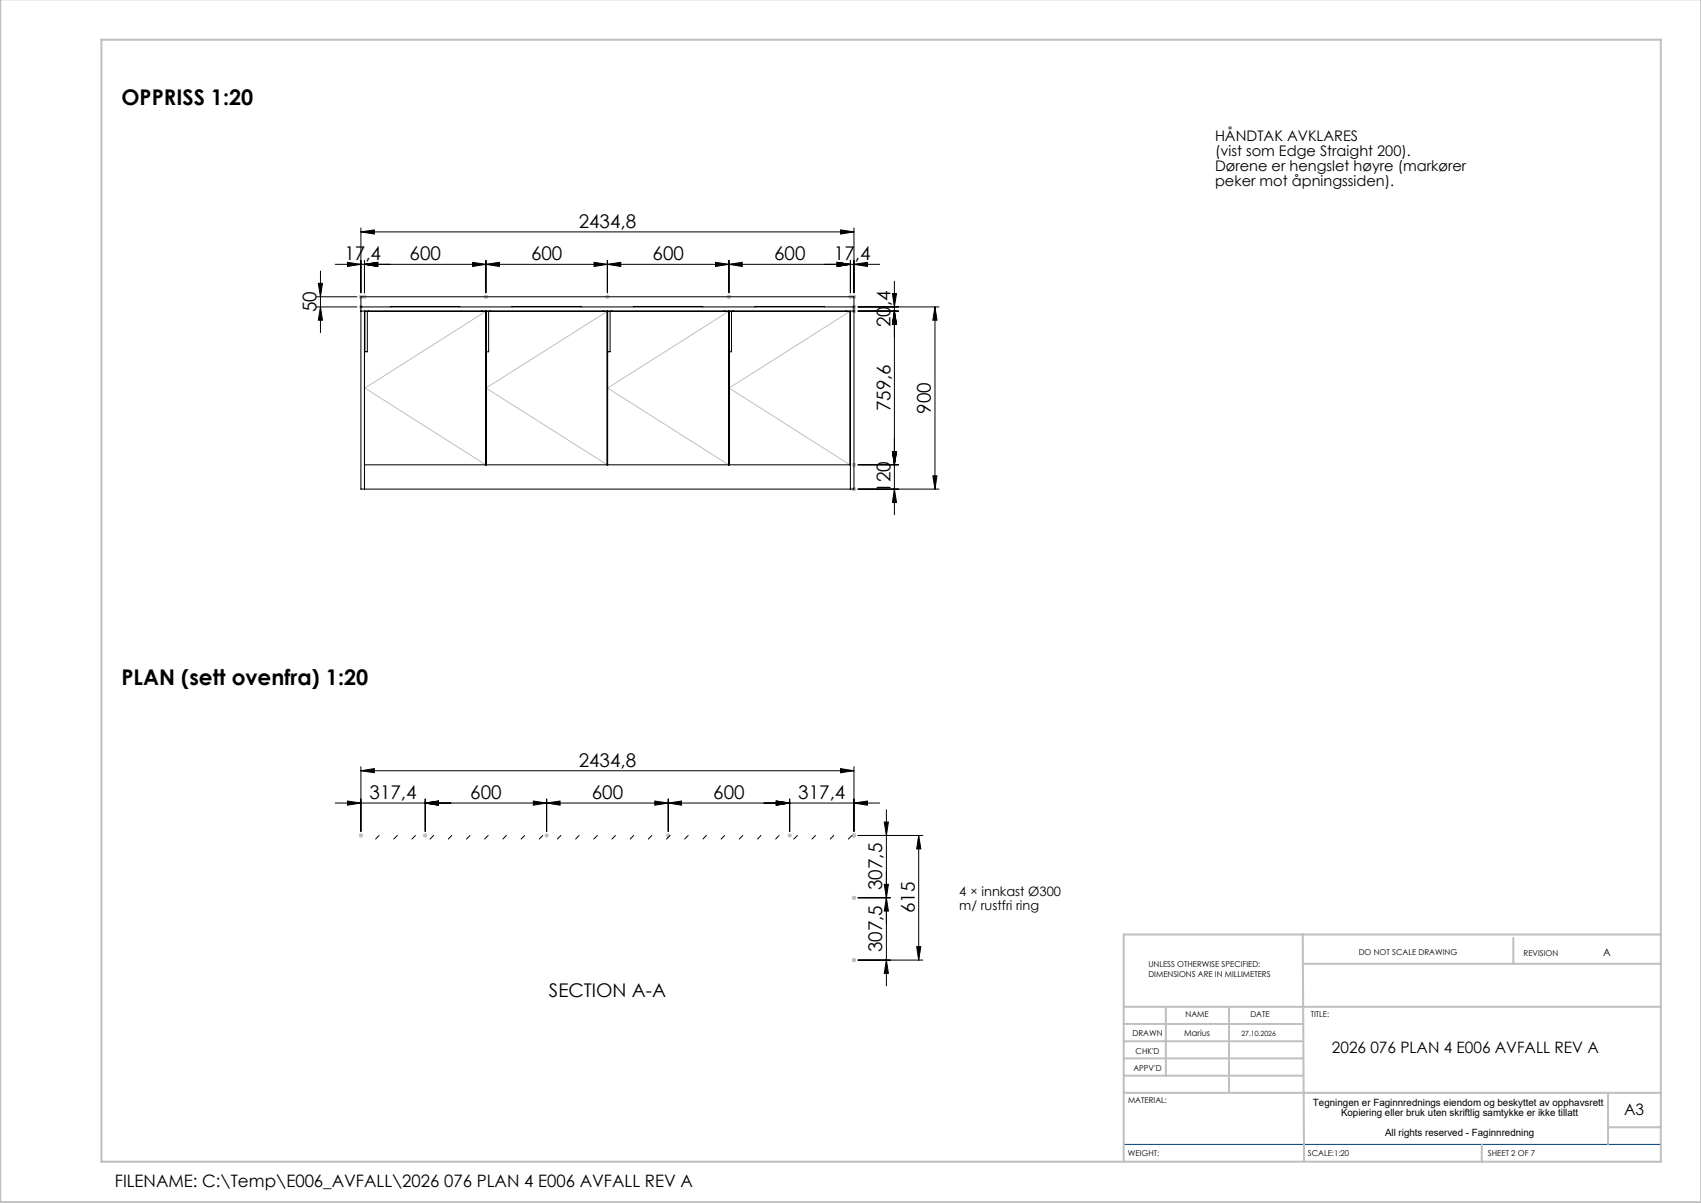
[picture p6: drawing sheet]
<svg xmlns="http://www.w3.org/2000/svg" width="420mm" height="297mm" viewBox="0 0 420 297" stroke-linecap="round" stroke-linejoin="round" font-family="sans-serif">
<g fill="none" stroke="#000" stroke-width=".25">
<path d="M89.1 57.3l3.3-.5v1zM89.1 56.3v16M89.1 57.3h121.8M207.5 56.8l3.4 .5-3.4 .5zM210.9 56.3v16M78.1 75.8h10M78.1 73.3h10M78.6 70h1l-.5 3.3zM79.1 75.8l.5 3.3h-1zM79.1 66.9v15.2M82.8 65.3h134.4M85.8 64.8l3.3 .5-3.3 .5z"/>
<path d="M89.1 73.3h121.8v47.5h-121.8zM89.1 76.8h121.8M89.1 75.8h121.8M90 76.8v44M90 76.9h29.9v37.9M90 65.3l3.3-.5v1zM90 64.3v8M90.1 76.9v10h.6v-10M91 76.8v.1M96.5 75.8h17M116.7 64.8l3.3 .5-3.3 .5zM119 76.8v.1"/>
<path d="M120 76.8v38M120 65.3l3.3-.5v1zM120 64.3v8M120 76.9h29.9M120.6 76.9v10h-.6M121 76.8v.1M126.5 75.8h17M146.7 64.8l3.3 .5-3.3 .5zM149 76.8v.1M150 76.8v38M150 65.3l3.3-.5v1zM150 64.3v8"/>
<path d="M150.6 76.9v10h-.6M151 76.8v.1M156.5 75.8h17M176.7 64.8l3.3 .5-3.3 .5zM179 76.8v.1M180 76.8v38M180 65.3l3.3-.5v1zM180 64.3v8M180 76.9h29.9v37.9M180.6 76.9v10h-.6M181 76.8v.1M186.5 75.8h17"/>
<path d="M206.7 64.8l3.3 .5-3.3 .5zM209 76.8v.1M210 76.8v44M210 64.3v8M210.9 65.3l3.3-.5v1zM211.8 76.8h10.1M211.8 75.8h20M220.3 72.5h1.1l-.6 3.3zM220.8 76.8l.6 3.3h-1.1zM220.8 69.4v57.7M230.9 75.8l.5 3.3h-1.1zM230.9 75.8v45"/>
<path d="M90 114.8h120M150 114.8v-37.9h29.9v37.9M211.8 114.8h10.1M220.3 111.5h1.1l-.6 3.3zM230.3 117.5h1.1l-.5 3.3zM211.8 120.8h20M220.8 120.8l.6 3.3h-1.1zM82.8 198.3h134.4M85.8 197.8l3.3 .5-3.3 .5zM89.1 190.3l3.3-.5v1zM89.1 189.3v16M89.1 190.3h121.8"/>
<path d="M105 198.3l3.3-.5v1zM105 197.3v8M131.7 197.8l3.3 .5-3.3 .5zM135 198.3l3.3-.5v1zM135 197.3v8M161.7 197.8l3.3 .5-3.3 .5zM165 198.3l3.3-.5v1zM165 197.3v8M191.7 197.8l3.3 .5-3.3 .5zM195 197.3v8M207.5 189.8l3.4 .5-3.4 .5zM210.9 198.3l3.3-.5v1z"/>
<path d="M210.9 189.3v16M218.9 199.9v43.5M93.6 206.3l-.9 .8M98.1 206.3l-.9 .8M102.6 206.3l-.9 .8M107.1 206.3l-.9 .8M111.5 206.3l-.8 .8M116.1 206.3l-.9 .8M120.5 206.3l-.8 .8M125 206.3l-.8 .8M129.5 206.3l-.8 .8M134 206.3l-.9 .8"/>
<path d="M138.5 206.3l-.9 .8M143 206.3l-.9 .8M147.5 206.3l-.9 .8M152 206.3l-.9 .8M156.5 206.3l-.9 .8M160.9 206.3l-.8 .8M165.5 206.3l-.9 .8M169.9 206.3l-.8 .8M174.4 206.3l-.8 .8M178.9 206.3l-.9 .8M183.4 206.3l-.9 .8M187.9 206.3l-.9 .8"/>
<path d="M192.4 206.3l-.9 .8M196.9 206.3l-.9 .8M201.4 206.3l-.9 .8M205.8 206.3l-.8 .8M210.4 206.3l-.9 .8M211.8 206.3h16.1M218.3 202.9h1.1l-.5 3.4zM218.3 218.3h1.1l-.5 3.3zM226.8 206.3v30.7M226.8 206.3l.6 3.3h-1.1zM211.8 221.6h8.1M211.8 237h16.1"/>
<path d="M218.9 221.6l.5 3.3h-1.1zM218.9 237l.5 3.3h-1.1zM226.3 233.7h1.1l-.6 3.3z"/>
</g>
<g fill="none" stroke="#c0c0c0" stroke-width=".25">
<path d="M88.6 73.3h1.9M88.6 75.8h1M88.8 72.9l.7 .7M88.8 75.4l.7 .7M89.1 72.8v1M89.1 75.3v1M89.5 72.9l-.7 .7M89.5 75.4l-.7 .7M89.6 72.9l.7 .7M90 72.8v1M90.3 72.9l-.7 .7M119.5 73.3h1"/>
<path d="M119.6 72.9l.7 .7M119.9 76.9l-29.8 18.9 29.8 19M120 72.8v1M120.3 72.9l-.7 .7M149.5 73.3h1M149.6 72.9l.7 .7M149.9 76.9l-29.9 18.9 29.9 19M150 72.8v1M150.3 72.9l-.7 .7M179.5 73.3h1M179.6 72.9l.7 .7M179.9 76.9l-29.9 18.9 29.9 19"/>
<path d="M180 72.8v1M180.3 72.9l-.7 .7M209.5 73.3h1.8M209.6 72.9l.7 .7M209.9 76.9l-29.9 18.9 29.9 19M210 72.8v1M210.3 72.9l-.7 .7M210.4 76.8h.9M210.4 75.8h.9M210.5 72.9l.7 .7M210.5 76.4l.7 .7M210.5 75.4l.7 .7"/>
<path d="M210.9 72.8v1M210.9 75.3v2M211.2 72.9l-.7 .7M211.2 76.4l-.7 .7M211.2 75.4l-.7 .7M210.4 114.8h.9M210.5 114.4l.7 .7M210.9 114.3v1M211.2 114.4l-.7 .7M210.4 120.8h.9M210.5 120.4l.7 .7M210.9 120.3v1"/>
<path d="M211.2 120.4l-.7 .7M88.6 206.3h1M88.8 205.9l.7 .7M89.1 205.8v1M89.5 205.9l-.7 .7M104.5 206.3h1M104.6 205.9l.7 .7M105 205.8v1M105.3 205.9l-.7 .7M134.5 206.3h1M134.6 205.9l.7 .7M135 205.8v1"/>
<path d="M135.3 205.9l-.7 .7M164.5 206.3h1M164.6 205.9l.7 .7M165 205.8v1M165.3 205.9l-.7 .7M194.5 206.3h1M194.6 205.9l.7 .7M195 205.8v1M195.3 205.9l-.7 .7M210.4 206.3h.9M210.5 205.9l.7 .7M210.9 205.8v1"/>
<path d="M211.2 205.9l-.7 .7M210.4 221.6h.9M210.4 237h.9M210.5 221.3l.7 .7M210.5 236.7l.7 .7M210.9 221.2v.9M210.9 236.5v1M211.2 221.3l-.7 .7M211.2 236.7l-.7 .7"/>
</g>
<path d="M277.5 282.5h132.6" fill="none" stroke="#004080" stroke-width=".25"/>
<g fill="none" stroke="#c0c0c0" stroke-width=".5">
<path d="M.1 -.1v296.9h419.9M25 9.8h385.1v277h-385.1zM321.7 230.7l.3 55.8M321.7 237.9h88.4M373.7 231.6v6.3M410.1 230.7h-132.6v56M277.5 248.6h132.6M277.5 257.1h44.2M277.5 252.8h44.2M287.9 248.6v17M303.5 248.6v21.2M277.5 265.6h44.2"/>
<path d="M277.5 261.3h44.2M277.5 269.8h132.6M397.1 269.8v12.7M397.1 278.3h13M365.9 282.5v4.3"/>
</g>
<g fill="#000">
<path d="M85.8 64.8l3.3 .5-3.3 .5zM90 65.3l3.3-.5v1zM90 65.3l3.3-.5v1zM116.7 64.8l3.3 .5-3.3 .5zM120 65.3l3.3-.5v1zM146.7 64.8l3.3 .5-3.3 .5zM150 65.3l3.3-.5v1zM176.7 64.8l3.3 .5-3.3 .5zM180 65.3l3.3-.5v1zM206.7 64.8l3.3 .5-3.3 .5zM206.7 64.8l3.3 .5-3.3 .5zM210.9 65.3l3.3-.5v1zM89.1 57.3l3.3-.5v1zM207.5 56.8l3.4 .5-3.4 .5zM85.8 197.8l3.3 .5-3.3 .5zM105 198.3l3.3-.5v1zM105 198.3l3.3-.5v1zM131.7 197.8l3.3 .5-3.3 .5zM135 198.3l3.3-.5v1zM161.7 197.8l3.3 .5-3.3 .5zM165 198.3l3.3-.5v1zM191.7 197.8l3.3 .5-3.3 .5zM191.7 197.8l3.3 .5-3.3 .5zM210.9 198.3l3.3-.5v1zM89.1 190.3l3.3-.5v1zM207.5 189.8l3.4 .5-3.4 .5z"/>
<path d="M220.8 120.8l.6 3.3h-1.1zM220.3 111.5h1.1l-.6 3.3zM220.3 111.5h1.1l-.6 3.3zM220.8 76.8l.6 3.3h-1.1zM220.8 76.8l.6 3.3h-1.1zM220.3 72.5h1.1l-.6 3.3zM230.3 117.5h1.1l-.5 3.3zM230.9 75.8l.5 3.3h-1.1zM79.1 75.8l.5 3.3h-1zM78.6 70h1l-.5 3.3z"/>
<path d="M218.3 202.9h1.1l-.5 3.4zM218.9 221.6l.5 3.3h-1.1zM218.3 218.3h1.1l-.5 3.3zM218.9 237l.5 3.3h-1.1zM226.8 206.3l.6 3.3h-1.1zM226.3 233.7h1.1l-.6 3.3z"/>
</g>
<g font-size="5.3">
<text x="30" y="26">OPPRISS 1:20</text>
<text x="30" y="169">PLAN (sett ovenfra) 1:20</text>
</g>
<g font-size="4.7">
<text x="142.9" y="56.2">2434,8</text>
<text x="85" y="64.2">17,4</text>
<text x="101.1" y="64.2">600</text>
<text x="131.1" y="64.2">600</text>
<text x="161.1" y="64.2">600</text>
<text x="191.1" y="64.2">600</text>
<text x="205.9" y="64.2">17,4</text>
<text x="78.1" y="77.1" transform="rotate(-90 78.1 77.1)">50</text>
<text x="219.9" y="80.8" transform="rotate(-90 219.9 80.8)">20,4</text>
<text x="219.9" y="101.6" transform="rotate(-90 219.9 101.6)">759,6</text>
<text x="229.9" y="102.1" transform="rotate(-90 229.9 102.1)">900</text>
<text x="219.9" y="121.6" transform="rotate(-90 219.9 121.6)">120</text>
<text x="142.9" y="189.2">2434,8</text>
<text x="91.2" y="197.2">317,4</text>
<text x="116.1" y="197.2">600</text>
<text x="146.1" y="197.2">600</text>
<text x="176.1" y="197.2">600</text>
<text x="197.1" y="197.2">317,4</text>
<text x="217.9" y="219.8" transform="rotate(-90 217.9 219.8)">307,5</text>
<text x="225.9" y="225.5" transform="rotate(-90 225.9 225.5)">615</text>
<text x="217.9" y="235.1" transform="rotate(-90 217.9 235.1)">307,5</text>
<text x="135.5" y="246.2">SECTION A-A</text>
</g>
<text font-size="4.2" x="28.4" y="293.1">FILENAME: C:\Temp\E006_AVFALL\2026 076 PLAN 4 E006 AVFALL REV A</text>
<g font-size="3.9">
<text x="328.9" y="259.9">2026 076 PLAN 4 E006 AVFALL REV A</text>
<text x="401" y="275.4">A3</text>
</g>
<g font-size="3.6">
<text x="300" y="34.9">HÅNDTAK AVKLARES</text>
<text x="300" y="38.6">(vist som Edge Straight 200).</text>
<text x="300" y="42.3">Dørene er hengslet høyre (markører</text>
<text x="300" y="46">peker mot åpningssiden).</text>
</g>
<g font-size="3.2">
<text x="236.9" y="221.3">4 × innkast Ø300</text>
<text x="236.9" y="224.7">m/ rustfri ring</text>
</g>
<g font-size="2.5">
<text x="395.8" y="235.9">A</text>
<text x="324.2" y="273">Tegningen er Faginnrednings eiendom og beskyttet av opphavsrett</text>
<text x="331.1" y="275.4">Kopiering eller bruk uten skriftlig samtykke er ikke tillatt</text>
<text x="342" y="280.4">All rights reserved - Faginnredning</text>
</g>
<text font-size="2.1" x="292.4" y="255.9">Marius</text>
<g font-size="2">
<text x="283.6" y="238.6">UNLESS OTHERWISE SPECIFIED:</text>
<text x="335.5" y="235.8">DO NOT SCALE DRAWING</text>
<text x="376.2" y="236">REVISION</text>
<text x="283.6" y="241.1">DIMENSIONS ARE IN MILLIMETERS</text>
<text x="292.7" y="251.1">NAME</text>
<text x="308.7" y="251.1">DATE</text>
<text x="323.7" y="251.1">TITLE:</text>
<text x="279.6" y="255.9">DRAWN</text>
<text x="280.4" y="260.1">CHK'D</text>
<text x="279.9" y="264.4">APPV'D</text>
<text x="278.5" y="272.3">MATERIAL:</text>
<text x="278.5" y="285.3">WEIGHT:</text>
<text x="323" y="285.4">SCALE:1:20</text>
<text x="367.4" y="285.4">SHEET 2 OF 7</text>
</g>
<text font-size="1.8" x="306.5" y="255.9">27.10.2026</text>
</svg>
